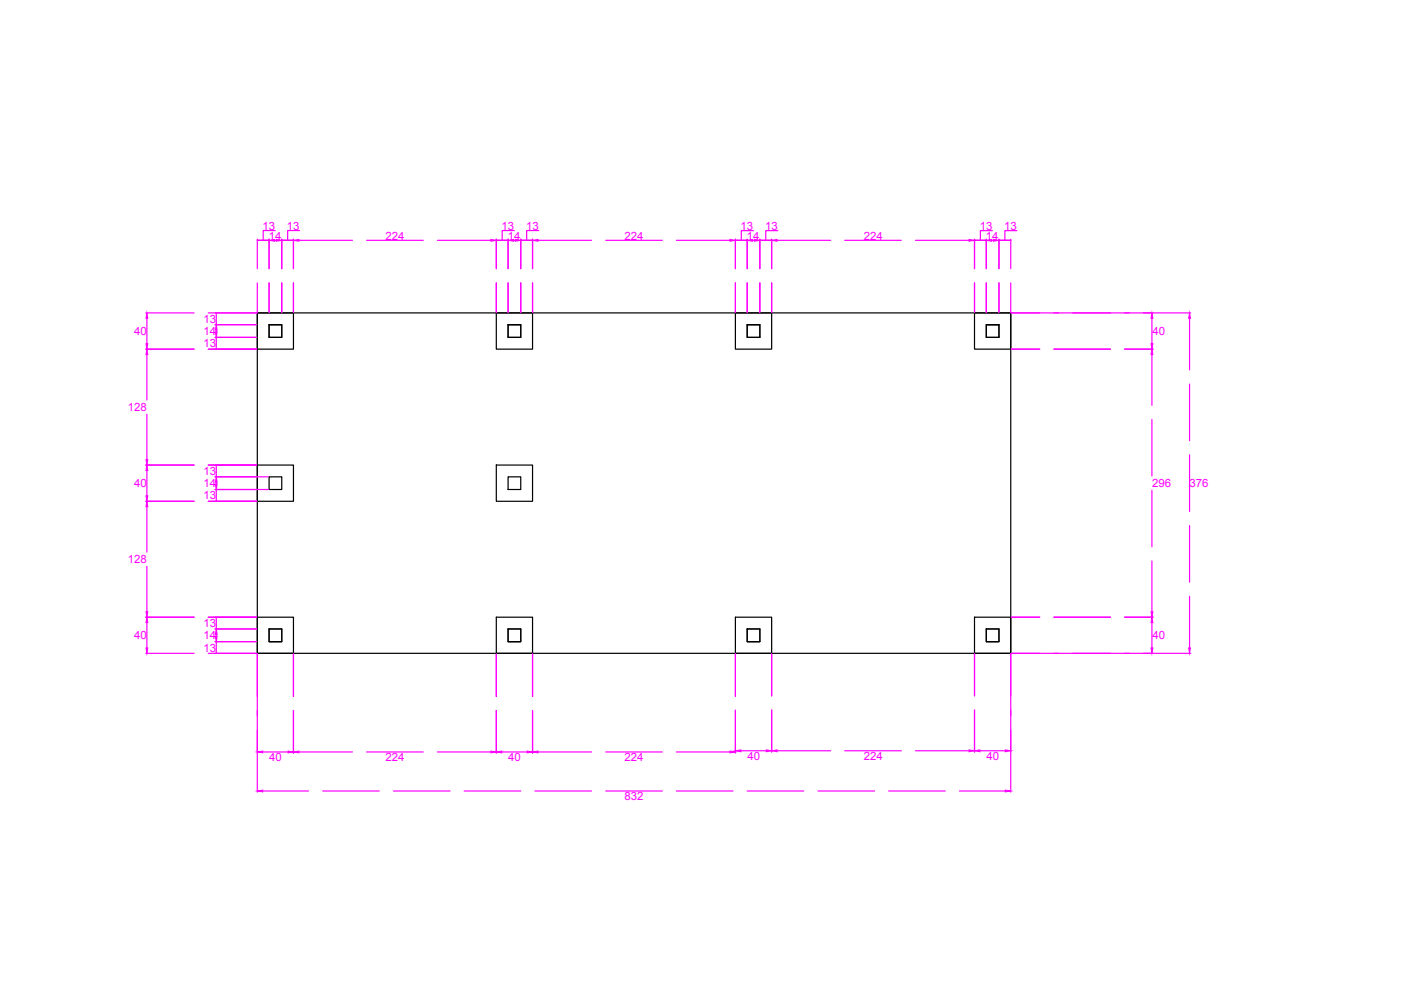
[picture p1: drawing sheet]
<svg xmlns="http://www.w3.org/2000/svg" width="297mm" height="210mm" viewBox="0 0 297 210" stroke-linecap="round" stroke-linejoin="round" font-family="sans-serif">
<!-- layer: 0 -->
<g fill="none" stroke="#000" stroke-width=".25">
<path d="M54.6 66.3h7.6v7.7h-7.6zM54.6 66.3h159.7v72.2h-159.7zM57.1 68.8h2.6v2.7h-2.6zM57.1 68.8h2.6M105.2 66.3h7.7v7.7h-7.7zM107.7 68.8h2.7v2.7h-2.7zM107.7 68.8h2.7M155.9 66.3h7.7v7.7h-7.7zM158.4 68.8h2.7v2.7h-2.7zM158.4 68.8h2.7M206.6 66.3h7.7v7.7h-7.7zM209.1 68.8h2.7v2.7h-2.7v-2.7h2.7"/>
<path d="M209.1 68.8h2.7v2.7h-2.7zM54.6 98.6h7.6v7.7h-7.6zM105.2 98.6h7.7v7.7h-7.7zM57.1 101.1h2.6v2.7h-2.6zM107.7 101.1h2.7v2.7h-2.7zM54.6 130.9h7.6v7.6h-7.6zM57.1 133.4h2.6v2.6h-2.6zM57.1 136h2.6M105.2 130.9h7.7v7.6h-7.7zM107.7 133.4h2.7v2.6h-2.7zM107.7 136h2.7M155.9 130.9h7.7v7.6h-7.7z"/>
<path d="M158.4 133.4h2.7v2.6h-2.7zM158.4 136h2.7M206.6 130.9h7.7v7.6h-7.7zM209.1 133.4h2.7v2.6h-2.7zM209.1 136h2.7"/>
</g>
<g fill="none" stroke="#f0f" stroke-width=".25">
<path d="M54.6 51h2.5h-2.5M54.6 50.7v6.3M54.6 60v6.2M57.1 50.7v6.3M57.1 60v6.2M58.2 51h.4M58.3 48.9h-2.5v2.1M59.7 51h2.5h-2.5M59.7 50.7v6.3M59.7 60v6.2M62.2 50.7v6.3M62.2 60v6.2"/>
<path d="M63.4 51h11.3M63.5 48.9h-2.5v2.1M77.7 51h12M92.7 51h11.4M105.2 51h2.5h-2.5M105.2 50.7v6.3M105.2 60v6.2M107.7 50.7v6.3M107.7 60v6.2M108.9 51h.4M109 48.9h-2.5v2.1M110.4 51h2.5h-2.5"/>
<path d="M110.4 50.7v6.3M110.4 60v6.2M112.9 50.7v6.3M112.9 60v6.2M114.1 51h11.3M114.2 48.9h-2.5v2.1M128.4 51h12M143.4 51h11.4M155.9 51h2.5h-2.5M155.9 50.7v6.3M155.9 60v6.2M158.4 50.7v6.3"/>
<path d="M158.4 60v6.2M159.6 51h.4M159.7 48.9h-2.5v2.1M161.1 51h2.5h-2.5M161.1 50.7v6.3M161.1 60v6.2M163.6 50.7v6.3M163.6 60v6.2M164.7 51h11.4M164.9 48.9h-2.5v2.1M179.1 51h12M194.1 51h11.4"/>
<path d="M206.6 51h2.5h-2.5M206.6 50.7v6.3M206.6 60v6.2M209.1 50.7v6.3M209.1 60v6.2M210.3 51h.3M210.4 48.9h-2.5v2.1M211.8 51h2.5h-2.5M211.8 50.7v6.3M211.8 60v6.2M214.3 50.7v6.3M214.3 60v6.2"/>
<path d="M215.6 48.9h-2.6v2.1M30.9 66.3h10.3M30.9 74h10.3M31.1 67.5v5.4M31.1 75.2v9.6M44.2 66.3h10.2M44.2 74h10.2M45.6 68.8h8.8M45.6 71.5h8.8M45.9 66.3v2.5M45.9 70v.4M45.9 71.5v2.5"/>
<path d="M214.4 66.3h38.1M214.4 74h6M223.4 74h12M238.4 74h6.1M244.2 67.5v5.4M244.2 75.2v10.7M252.2 67.5v10.9M30.9 98.6h10.3M31.1 87.8v9.6M31.1 99.7v5.4M44.2 98.6h10.2M45.9 98.6v2.5"/>
<path d="M244.2 88.9v12M252.2 81.4v12M252.2 96.4v12M30.9 106.3h10.3M31.1 107.4v9.7M44.2 106.3h10.2M45.6 101.1h11.3M45.6 103.8h11.3M45.9 102.2v.4M45.9 103.8v2.5M244.2 103.9v12M244.2 118.9v10.8"/>
<path d="M252.2 111.4v12M30.9 130.9h10.3M30.9 138.5h10.3M31.1 120.1v9.6M31.1 132v5.4M44.2 130.9h10.2M44.2 138.5h10.2M45.6 133.4h8.8M45.6 136h8.8M45.9 130.9v2.5M45.9 134.5v.4M45.9 136v2.5"/>
<path d="M54.6 138.6v29.3M62.2 138.6v9.1M105.2 138.6v9.1M112.9 138.6v9.1M155.9 138.6v9.1M163.6 138.6v8.9M206.6 138.6v8.9M214.3 138.6v29.3M214.4 130.9h6M214.4 138.5h38.1M223.4 130.9h12M238.4 130.9h6.1"/>
<path d="M244.2 132v5.4M252.2 126.4v11M55.7 159.4h5.4M62.2 150.7v9M63.4 159.4h11.3M77.7 159.4h12M92.7 159.4h11.4M105.2 150.7v9M106.4 159.4h5.4M112.9 150.7v9M114.1 159.4h11.3M128.4 159.4h12"/>
<path d="M143.4 159.4h11.4M155.9 150.5v9.2M157.1 159.2h5.4M163.6 150.5v8.9M164.7 159.2h11.4M179.1 159.2h12M194.1 159.2h11.4M206.6 150.5v8.9M207.8 159.2h5.3M55.7 167.7h9.7M68.4 167.7h12M83.4 167.7h12"/>
<path d="M98.4 167.7h12M113.4 167.7h12M128.4 167.7h12M143.4 167.7h12M158.4 167.7h12M173.4 167.7h12M188.4 167.7h12M203.4 167.7h9.7"/>
</g>
<g fill="#f0f" stroke="#f0f" stroke-width=".21">
<path d="M244.2 66.3l.2 1.2h-.4z"/>
<path d="M244 72.9h.4l-.2 1.1z"/>
<path d="M244.2 130.9l.2 1.1h-.4z"/>
<path d="M244 137.4h.4l-.2 1.1z"/>
<path d="M213.1 159l1.2 .2-1.2 .2z"/>
<path d="M206.6 159.2l1.2-.2v.4z"/>
<path d="M205.5 159l1.1 .2-1.1 .2z"/>
<path d="M163.6 159.2l1.1-.2v.4z"/>
<path d="M162.5 159l1.1 .2-1.1 .2z"/>
<path d="M155.9 159.2l1.2-.2v.4z"/>
<path d="M154.8 159.2l1.1 .2-1.1 .2z"/>
<path d="M112.9 159.4l1.2-.2v.4z"/>
<path d="M111.8 159.2l1.1 .2-1.1 .2z"/>
<path d="M105.2 159.4l1.2-.2v.4z"/>
<path d="M104.1 159.2l1.1 .2-1.1 .2z"/>
<path d="M62.2 159.4l1.2-.2v.4z"/>
<path d="M61.1 159.2l1.1 .2-1.1 .2z"/>
<path d="M54.6 159.4l1.1-.2v.4z"/>
<path d="M252.2 66.3l.2 1.2h-.4z"/>
<path d="M252 137.4h.4l-.2 1.1z"/>
<path d="M213.1 167.5l1.2 .2-1.2 .2z"/>
<path d="M54.6 167.7l1.1-.2v.4z"/>
<path d="M31 137.4h.3l-.2 1.1z"/>
<path d="M31.1 130.9l.2 1.1h-.3z"/>
<path d="M31 129.7h.3l-.2 1.2z"/>
<path d="M31.1 106.3l.2 1.1h-.3z"/>
<path d="M31 105.1h.3l-.2 1.2z"/>
<path d="M31.1 98.6l.2 1.1h-.3z"/>
<path d="M31 97.4h.3l-.2 1.2z"/>
<path d="M31.1 74l.2 1.2h-.3z"/>
<path d="M31 72.9h.3l-.2 1.1z"/>
<path d="M31.1 66.3l.2 1.2h-.3z"/>
<path d="M244 129.7h.4l-.2 1.2z"/>
<path d="M244.2 74l.2 1.2h-.4z"/>
<path d="M57.1 51l1.1-.2v.3z"/>
<path d="M58.6 50.8l1.1 .2-1.1 .1z"/>
<path d="M62.2 51l1.2-.2v.3z"/>
<path d="M104.1 50.8l1.1 .2-1.1 .1z"/>
<path d="M107.7 51l1.2-.2v.3z"/>
<path d="M109.3 50.8l1.1 .2-1.1 .1z"/>
<path d="M112.9 51l1.2-.2v.3z"/>
<path d="M154.8 50.8l1.1 .2-1.1 .1z"/>
<path d="M158.4 51l1.2-.2v.3z"/>
<path d="M160 50.8l1.1 .2-1.1 .1z"/>
<path d="M163.6 51l1.1-.2v.3z"/>
<path d="M205.5 50.8l1.1 .2-1.1 .1z"/>
<path d="M209.1 51l1.2-.2v.3z"/>
<path d="M210.6 50.8l1.2 .2-1.2 .1z"/>
<path d="M45.9 68.8l.1 1.2h-.3z"/>
<path d="M45.7 70.4h.3l-.1 1.1z"/>
<path d="M45.9 101.1l.1 1.1h-.3z"/>
<path d="M45.7 102.6h.3l-.1 1.2z"/>
<path d="M45.9 133.4l.1 1.1h-.3z"/>
<path d="M45.7 134.9h.3l-.1 1.1z"/>
</g>
<g font-size="2.4" fill="#f0f">
<text x="55.7" y="48.7">13</text>
<text x="57" y="50.8">14</text>
<text x="60.8" y="48.7">13</text>
<text x="81.7" y="50.8">224</text>
<text x="106.3" y="48.7">13</text>
<text x="107.7" y="50.8">14</text>
<text x="111.5" y="48.7">13</text>
<text x="132.4" y="50.8">224</text>
<text x="157" y="48.8">13</text>
<text x="158.4" y="50.8">14</text>
<text x="162.2" y="48.8">13</text>
<text x="183.1" y="50.8">224</text>
<text x="207.7" y="48.8">13</text>
<text x="209" y="50.8">14</text>
<text x="212.9" y="48.8">13</text>
<text x="28.5" y="71">40</text>
<text x="43.1" y="68.4">13</text>
<text x="43.2" y="71">14</text>
<text x="244.3" y="71">40</text>
<text x="43.1" y="73.6">13</text>
<text x="27.1" y="87.2">128</text>
<text x="43.1" y="100.7">13</text>
<text x="28.5" y="103.3">40</text>
<text x="43.1" y="105.9">13</text>
<text x="43.2" y="103.3">14</text>
<text x="244.3" y="103.3">296</text>
<text x="252.2" y="103.3">376</text>
<text x="27.1" y="119.4">128</text>
<text x="28.5" y="135.5">40</text>
<text x="43.1" y="133">13</text>
<text x="43.2" y="135.6">14</text>
<text x="244.3" y="135.5">40</text>
<text x="43.1" y="138.1">13</text>
<text x="57.1" y="161.3">40</text>
<text x="81.7" y="161.3">224</text>
<text x="107.8" y="161.3">40</text>
<text x="132.4" y="161.3">224</text>
<text x="158.5" y="161">40</text>
<text x="183.1" y="161">224</text>
<text x="209.2" y="161">40</text>
<text x="132.4" y="169.6">832</text>
</g>
</svg>
